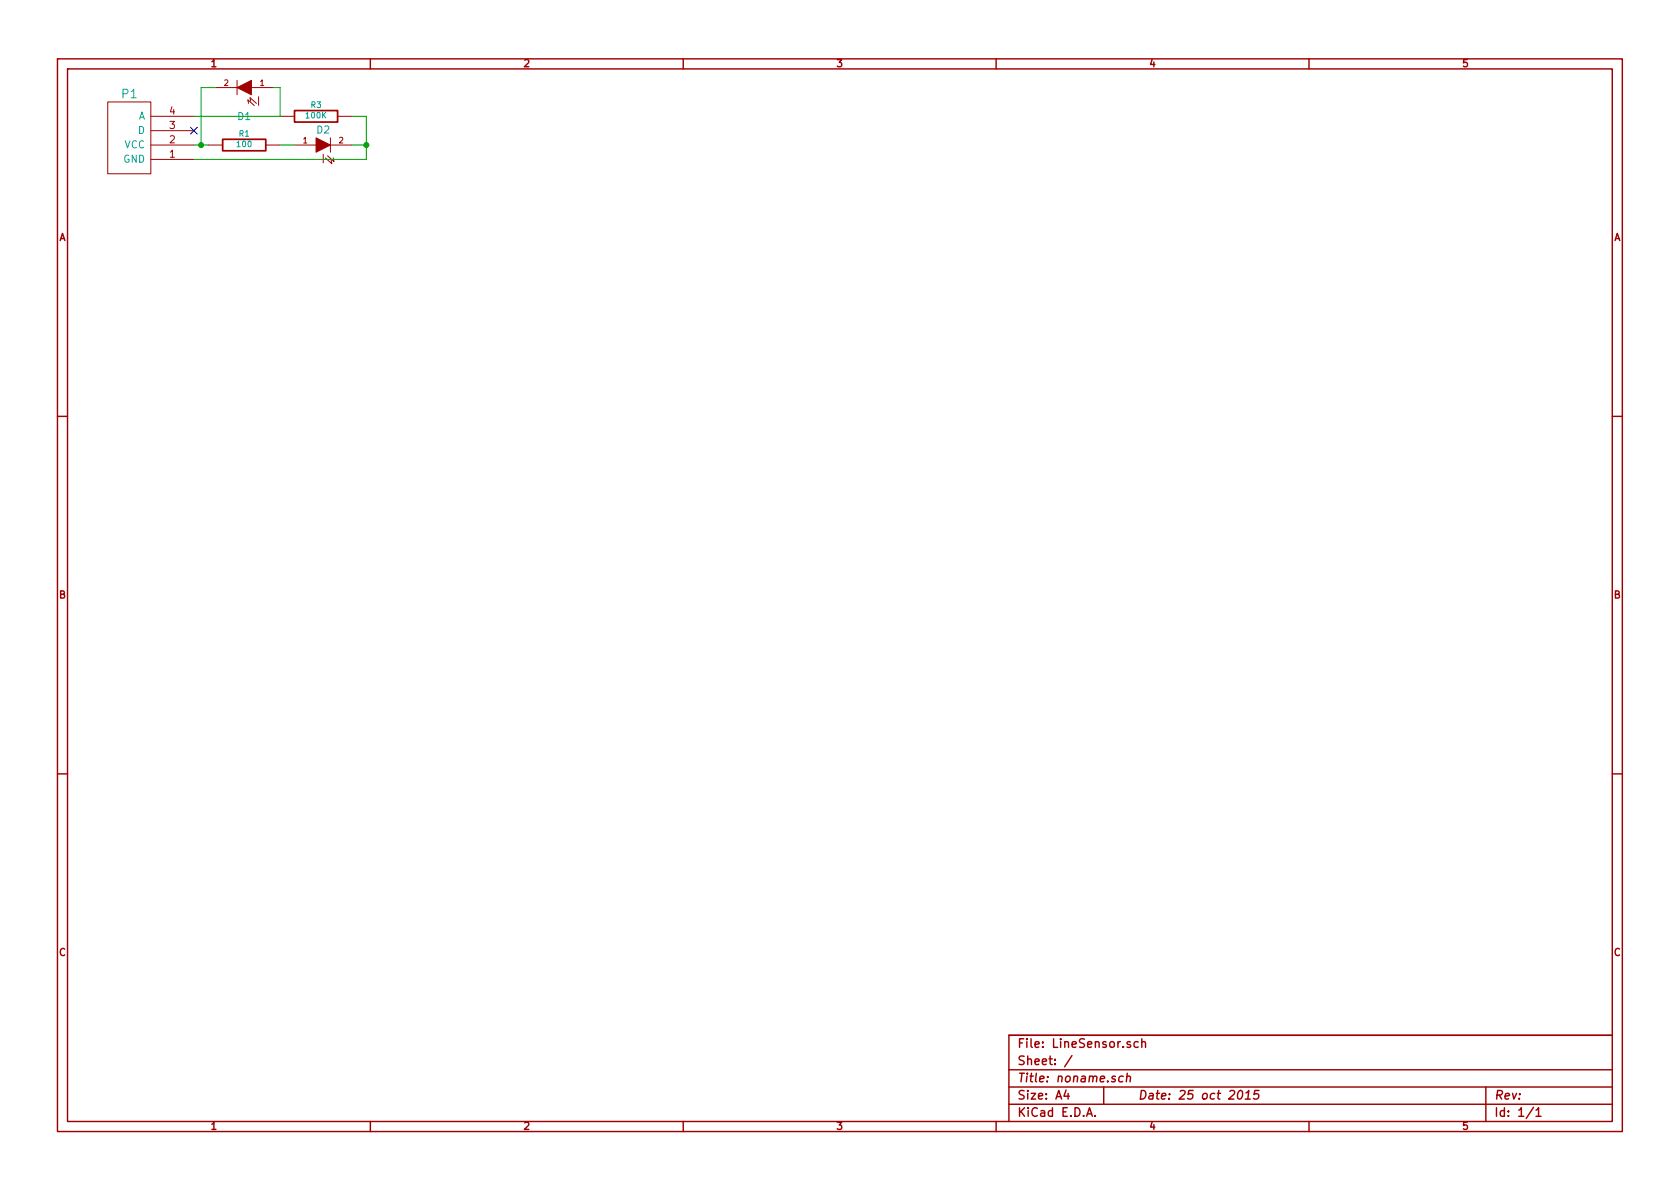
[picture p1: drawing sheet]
EESchema Schematic File Version 2
LIBS:Library
LIBS:LineSensor-cache
EELAYER 27 0
EELAYER END
$Descr A4 11693 8268
encoding utf-8
Sheet 1 1
Title "noname.sch"
Date "25 oct 2015"
Rev ""
Comp ""
Comment1 ""
Comment2 ""
Comment3 ""
Comment4 ""
$EndDescr
$Comp
L SENSOR P1
U 1 1
P 750 1200
F 0 "P1" H 900 1750 60  0000 C CNN
F 1 "SENSOR" V 800 1450 60  0001 C CNN
F 2 "~" H 750 1200 60  0000 C CNN
F 3 "~" H 750 1200 60  0000 C CNN
	1    750  1200
	1    0    0    -1  
$EndComp
$Comp
L R R1
U 1 1
P 1700 1000
F 0 "R1" V 1780 1000 40  0000 C CNN
F 1 "100" V 1707 1001 40  0000 C CNN
F 2 "~" V 1630 1000 30  0000 C CNN
F 3 "~" H 1700 1000 30  0000 C CNN
	1    1700 1000
	0    -1   -1   0   
$EndComp
$Comp
L R R3
U 1 1
P 2200 800
F 0 "R3" V 2280 800 40  0000 C CNN
F 1 "100K" V 2207 801 40  0000 C CNN
F 2 "~" V 2130 800 30  0000 C CNN
F 3 "~" H 2200 800 30  0000 C CNN
	1    2200 800 
	0    -1   -1   0   
$EndComp
NoConn ~ 1350 900 
$Comp
L INFAREDLED D2
U 1 1
P 2250 1000
F 0 "D2" H 2250 1100 50  0000 C CNN
F 1 "INFAREDLED" H 2250 900 50  0001 C CNN
F 2 "~" H 2250 1000 60  0000 C CNN
F 3 "~" H 2250 1000 60  0000 C CNN
	1    2250 1000
	1    0    0    -1  
$EndComp
$Comp
L INFAREDPHOTODIODE D1
U 1 1
P 1700 600
F 0 "D1" H 1700 800 50  0000 C CNN
F 1 "INFAREDPHOTODIODE" H 1700 500 50  0001 C CNN
F 2 "~" H 1700 600 60  0000 C CNN
F 3 "~" H 1700 600 60  0000 C CNN
	1    1700 600 
	-1   0    0    1   
$EndComp
Wire Wire Line
	1350 1000 1450 1000
Wire Wire Line
	1950 1000 2050 1000
Wire Wire Line
	2450 1000 2550 1000
Wire Wire Line
	2550 800  2550 1100
Wire Wire Line
	2550 1100 1350 1100
Connection ~ 1400 1000
Connection ~ 2550 1000
Wire Wire Line
	2550 800  2450 800 
Wire Wire Line
	1950 800  1350 800 
Wire Wire Line
	1500 600  1400 600 
Wire Wire Line
	1400 600  1400 1000
Wire Wire Line
	1950 600  1900 600 
Wire Wire Line
	1950 800  1950 600 
$EndSCHEMATC
